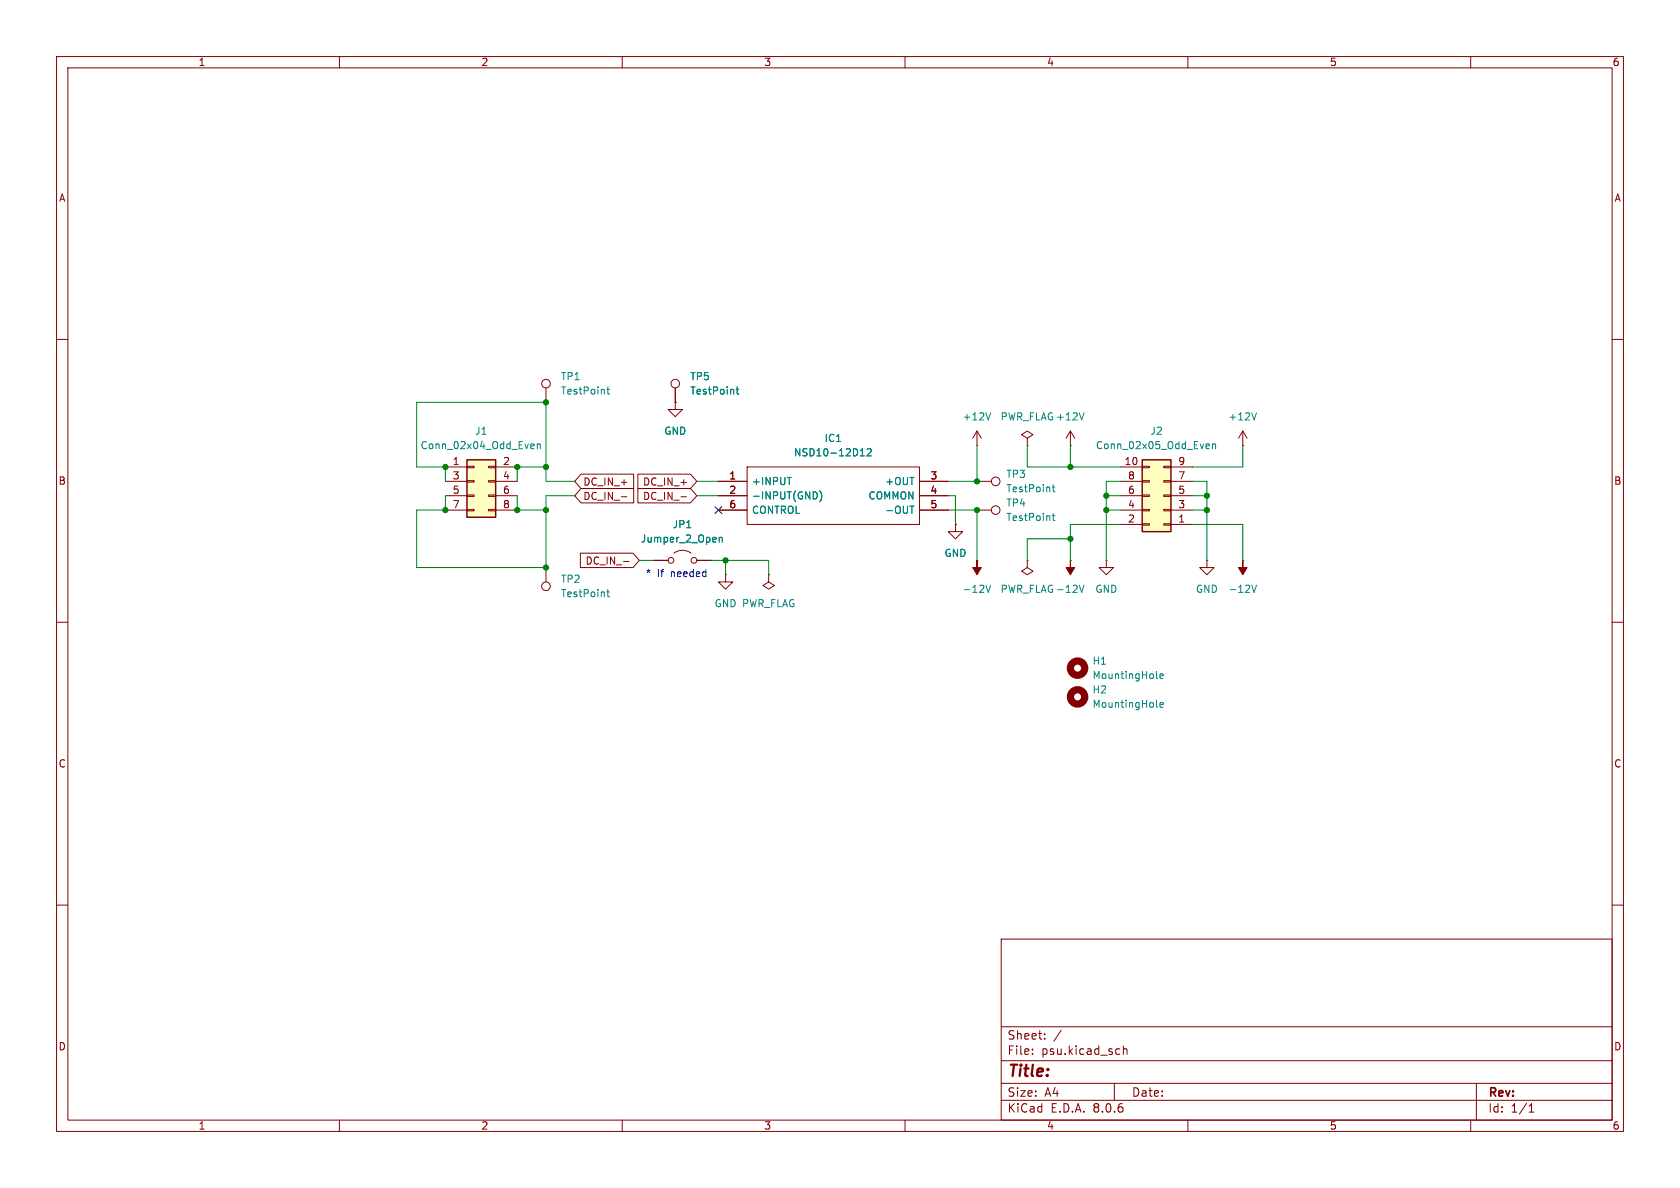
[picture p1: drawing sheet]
<svg xmlns="http://www.w3.org/2000/svg" width="297mm" height="210mm" viewBox="0 0 297 210" stroke-linecap="round" stroke-linejoin="round" font-family="sans-serif">
<g fill="none" stroke="#840000" stroke-width=".18">
<path d="M10 10h277v190h-277zM12 12h273v186h-273zM60 10v2M110 10v2M160 10v2M210 10v2M260 10v2M10 60h2M285 60h2M172.7 78.7h.1M172.7 76.2l-.7 1.3M172.7 76.2v2.5"/>
<path d="M172.7 76.2l.8 1.3M181.6 77.5l1-.7-1-.6-1 .6 1 .7v1.2M181.6 78.7h.1M189.2 78.7h.1M189.2 76.2l-.7 1.3M189.2 76.2v2.5M189.2 76.2l.8 1.3M127 85.1h5.1M127 87.6h5.1M127 90.2h5.1M132.1 82.6h30.5v10.1h-30.5zM162.6 85.1h5"/>
<path d="M162.6 87.6h5M162.6 90.2h5M172.7 85.1h2.6M172.7 90.2h2.6M10 110h2M128.3 101.6v1.3h1.2l-1.2 1.2-1.3-1.2h1.3M128.3 101.6h.1M135.9 101.6v1.3l1 .6-1 .6-1-.6 1-.6M135.9 101.6h.1M285 110h2M10 160h2M285 160h2"/>
<path d="M177 166h108v32h-108zM60 198v2M110 198v2M160 198v2M177 194.5h108M177 191.5h108M177 187.5h108M177 181.5h108M182.5 186.3v.1M182.5 185.5v.1M184.7 183.6v.1M184.7 182.8v.1"/>
<path d="M187.6 182.1l-1.3 2M197 191.5v3M197.8 185.4l.2 .1M198 186.3l-.2 .1M198.6 184.9v1.5M198.6 185.5l.2-.1 .4 .1v.9M210 198v2M260 198v2M261 191.5v6.5M270.3 196.6h.9M270.3 195.5l.4-.4v1.5"/>
<circle cx="176" cy="90.2" r=".76"/>
<circle cx="176" cy="85.1" r=".76"/>
</g>
<g fill="none" stroke="#008484" stroke-width=".18">
<path d="M152.2 79.6l.3-.3v1.3M153.3 79.4l.5-.1 .2 .4-.8 .9h.8M175.1 73l-.4 1.2M191.6 73l-.4 1.2M139.2 84.4h.7M144.3 87l.2 .5-.2 .6M144.9 86.8a1.46 1.46 0 0 1 0 1.9M152.1 80.6h.7M160.9 89.5h.7M186 86.1h.5M186 91.2h.5M186.2 85.7v1.1l.3 .1"/>
<path d="M186.2 90.7v1.1l.3 .2"/>
</g>
<path d="M82.5 81.3h5.1v10.1h-5.1z" fill="#ffffc2"/>
<g fill="none" stroke="#840000" stroke-width=".18">
<path d="M219.7 78.7h.1M219.7 76.2l-.8 1.3M219.7 76.2v2.5M219.7 76.2l.8 1.3M78.7 82.6h3.8M78.7 85.1h3.8M78.7 87.6h3.8M78.7 90.2h3.8M82.5 90h1.3v.3h-1.3zM82.5 87.5h1.3v.3h-1.3zM82.5 85h1.3v.2h-1.3zM82.5 82.4h1.3v.3h-1.3z"/>
<path d="M86.4 90h1.2v.3h-1.2zM86.4 87.5h1.2v.3h-1.2zM86.4 85h1.2v.2h-1.2zM86.4 82.4h1.2v.3h-1.2zM87.6 82.6h3.8M87.6 85.1h3.8M87.6 87.6h3.8M87.6 90.2h3.8M168.9 92.7v1.3h1.3l-1.3 1.3-1.3-1.3h1.3M168.9 92.7h.1M172.7 99.1h.1M181.6 99.1v1.2l1 .7-1 .6-1-.6 1-.7"/>
<path d="M181.6 99.1h.1M189.2 99.1h.1M195.6 99.1v1.2h1.2l-1.2 1.3-1.3-1.3h1.3M195.6 99.1h.1M213.4 99.1v1.2h1.2l-1.2 1.3-1.3-1.3h1.3M213.4 99.1h.1M219.7 99.1h.1"/>
</g>
<path d="M82.5 81.3h5.1v10.1h-5.1z" fill="none" stroke="#840000" stroke-width=".25"/>
<path d="M94 78.5h.4v.3l-.6 .1M94.4 79.3h-.4M95 78.6l.2-.1h.3v.8M95 78.5v.8M222.1 73l-.4 1.2M174.3 103.4l.4 1.3 .4-1.3M190.8 103.4l.4 1.3 .4-1.3M204.5 119.8l.1 .2M205.1 119.5l.6-.1-.1-.2-.4-.1-.1 .2v.6h.5M221.3 103.4l.4 1.3 .4-1.3M204.5 124.9l.1 .1M205.1 124.6l.6-.1-.1-.2-.4-.1-.1 .2v.6h.5" fill="none" stroke="#008484" stroke-width=".18"/>
<g fill="#840000" stroke="#840000" stroke-width=".18">
<path d="M172.7 99.1v1.2h.8l-.8 1.3-.7-1.3h.7z"/>
<path d="M189.2 99.1v1.2h.8l-.8 1.3-.7-1.3h.7z"/>
<path d="M219.7 99.1v1.2h.8l-.8 1.3-.8-1.3h.8z"/>
</g>
<g fill="none" stroke="#840000" stroke-width="1.3">
<circle cx="190.5" cy="118.1" r="1.27"/>
<circle cx="190.5" cy="123.2" r="1.27"/>
</g>
<path d="M201.9 81.3h5.1v12.7h-5.1z" fill="#ffffc2"/>
<g fill="none" stroke="#840000" stroke-width=".18">
<path d="M96.5 68.6v2.5M119.4 71.1v1.3h1.2l-1.2 1.3-1.3-1.3h1.3M119.4 71.1h.1M119.4 68.6v2.5M102.6 97.8h9.3l1.1 1.3-1.1 1.2h-9.3zM102.7 83.8h9.3v2.6h-9.3l-1.1-1.3zM102.7 86.4h9.3v2.5h-9.3l-1.1-1.3zM109.8 87.8h1M110.2 99.2h1M112.8 83.8h9.3l1.1 1.3-1.1 1.3h-9.3zM112.8 86.4h9.3l1.1 1.2-1.1 1.3h-9.3zM115.6 99.1h2.5"/>
<path d="M119.1 97.8a2.54 2.54 0 0 1 3.1 0M120.4 87.8h1M123.2 99.1h2.5M127 90.2h5.1M127 87.6h5.1M127 85.1h5.1M162.6 90.2h5M162.6 87.6h5M162.6 85.1h5M168.9 92.7h.1M198.1 92.7h3.8M198.1 82.6h3.8"/>
<path d="M198.1 90.2h3.8M198.1 87.6h3.8M198.1 85.1h3.8M201.9 82.4h1.3v.3h-1.3zM201.9 85h1.3v.2h-1.3zM201.9 87.5h1.3v.3h-1.3zM201.9 90h1.3v.3h-1.3zM201.9 92.6h1.3v.2h-1.3zM205.7 82.4h1.3v.3h-1.3zM205.7 85h1.3v.2h-1.3zM205.7 87.5h1.3v.3h-1.3zM205.7 90h1.3v.3h-1.3z"/>
<path d="M205.7 92.6h1.3v.2h-1.3zM207 92.7h3.8M207 82.6h3.8M207 90.2h3.8M207 87.6h3.8M207 85.1h3.8M96.5 100.3v2.6"/>
<circle cx="96.5" cy="67.8" r=".76"/>
<circle cx="119.4" cy="67.8" r=".76"/>
<circle cx="118.6" cy="99.1" r=".51"/>
<circle cx="122.7" cy="99.1" r=".51"/>
<circle cx="96.5" cy="103.6" r=".76"/>
</g>
<path d="M201.9 81.3h5.1v12.7h-5.1z" fill="none" stroke="#840000" stroke-width=".25"/>
<g fill="none" stroke="#008484" stroke-width=".18">
<path d="M107.3 68.8h.5M107.5 68.4v1.1l.3 .2M130.1 68.8h.5M130.3 68.4v1.1l.3 .2M152.2 79.6l.3-.3v1.3M153.3 79.4l.5-.1 .2 .4-.8 .9h.8M213.4 78.5h.4v.3l-.6 .1M213.8 79.3h-.4M214.4 78.6l.1-.1h.3l.1 .8M214.4 78.5v.8M127.2 95v.8M127.2 95.1l.1-.1h.3l.1 .8"/>
<path d="M139.2 84.4h.7M144.3 87l.2 .5-.2 .6M144.9 86.8a1.46 1.46 0 0 1 0 1.9M152.1 80.6h.7M160.9 89.5h.7M107.3 104.6h.5M107.5 104.2v1.1l.3 .2"/>
</g>
<g fill="none" stroke="#008400" stroke-width=".18">
<path d="M172.7 78.7v6.4h-5.1M181.6 78.7v3.9h16.5M189.2 78.7v3.9M219.7 78.7v3.9h-8.9M78.7 87.6v2.6h-5v10.1h22.8v-12.7h5.1M78.7 85.1v-2.5h-5v-11.5h22.8v14h5.1M91.4 87.6v2.6h5.1M96.5 82.6h-5.1v2.5M113 99.1h2.6M123.2 87.6h3.8M123.2 85.1h3.8M125.7 99.1h10.2v2.5"/>
<path d="M128.3 99.1v2.5M167.6 87.6h1.3v5.1M167.6 90.2h5.1v8.9M189.2 95.3h-7.6v3.8M195.6 87.6h2.5M195.6 90.2h2.5M198.1 85.1h-2.5v14M198.1 92.7h-8.9v6.4M210.8 87.6h2.6M210.8 85.1h2.6v14M210.8 90.2h2.6M210.8 92.7h8.9v6.4"/>
</g>
<path d="M126.4 89.6l1.2 1.2M127.6 89.6l-1.2 1.2" fill="none" stroke="#000084" stroke-width=".18"/>
<g fill="#008400" stroke="#008400" stroke-width=".18">
<circle cx="96.5" cy="90.2" r=".46"/>
<circle cx="96.5" cy="100.3" r=".46"/>
<circle cx="91.4" cy="90.2" r=".46"/>
<circle cx="96.5" cy="82.6" r=".46"/>
<circle cx="96.5" cy="71.1" r=".46"/>
<circle cx="128.3" cy="99.1" r=".46"/>
<circle cx="78.7" cy="82.6" r=".46"/>
<circle cx="78.7" cy="90.2" r=".46"/>
<circle cx="91.4" cy="82.6" r=".46"/>
<circle cx="213.4" cy="90.2" r=".46"/>
<circle cx="213.4" cy="87.6" r=".46"/>
<circle cx="195.6" cy="90.2" r=".46"/>
<circle cx="189.2" cy="95.3" r=".46"/>
<circle cx="189.2" cy="82.6" r=".46"/>
<circle cx="195.6" cy="87.6" r=".46"/>
<circle cx="172.7" cy="90.2" r=".46"/>
<circle cx="172.7" cy="85.1" r=".46"/>
</g>
<text font-size="2.8" fill="#840000" x="178" y="190.9">Title:</text>
<g font-size="2.1" fill="#840000">
<text x="178" y="184">Sheet:</text>
<text x="178" y="186.7">File:</text>
<text x="184.1" y="186.7">psu.kicad_sch</text>
<text x="178" y="196.9">KiCad</text>
<text x="178" y="194.1">Size:</text>
<text x="184.7" y="194.1">A4</text>
<text x="185.7" y="196.9">E.D.A.</text>
<text x="193.3" y="196.9">8.0.6</text>
<text x="200" y="194.1">Date:</text>
<text x="263" y="194.3">Rev:</text>
<text x="263" y="196.9">Id:</text>
<text x="267.1" y="196.9">1/1</text>
</g>
<g font-size="1.8" fill="#840000">
<text x="35" y="11.9">1</text>
<text x="85" y="11.9">2</text>
<text x="135" y="11.9">3</text>
<text x="185" y="11.9">4</text>
<text x="235" y="11.9">5</text>
<text x="285" y="11.9">6</text>
<text x="10.3" y="35.9">A</text>
<text x="285.3" y="35.9">A</text>
<text x="79.9" y="82.3">1</text>
<text x="88.8" y="82.3">2</text>
<text x="198.7" y="82.3">10</text>
<text x="208.2" y="82.3">9</text>
<text x="10.3" y="85.9">B</text>
<text x="79.9" y="84.8">3</text>
<text x="79.9" y="87.4">5</text>
<text x="79.9" y="89.9">7</text>
<text x="88.8" y="84.8">4</text>
<text x="88.8" y="87.4">6</text>
<text x="88.8" y="89.9">8</text>
<text x="103" y="86">DC_IN_+</text>
<text x="103" y="88.6">DC_IN_-</text>
<text x="113.6" y="86">DC_IN_+</text>
<text x="113.6" y="88.6">DC_IN_-</text>
<text x="128.8" y="84.8">1</text>
<text x="128.8" y="87.4">2</text>
<text x="128.8" y="89.9">6</text>
<text x="164.4" y="84.8">3</text>
<text x="164.4" y="87.4">4</text>
<text x="164.4" y="89.9">5</text>
<text x="199.3" y="89.9">4</text>
<text x="199.3" y="87.4">6</text>
<text x="199.3" y="84.8">8</text>
<text x="208.2" y="89.9">3</text>
<text x="208.2" y="87.4">5</text>
<text x="208.2" y="84.8">7</text>
<text x="285.3" y="85.9">B</text>
<text x="199.3" y="92.5">2</text>
<text x="208.2" y="92.5">1</text>
<text x="103.4" y="100">DC_IN_-</text>
<text x="10.3" y="135.9">C</text>
<text x="285.3" y="135.9">C</text>
<text x="10.3" y="185.9">D</text>
<text x="285.3" y="185.9">D</text>
<text x="35" y="199.9">1</text>
<text x="85" y="199.9">2</text>
<text x="135" y="199.9">3</text>
<text x="185" y="199.9">4</text>
<text x="235" y="199.9">5</text>
<text x="285" y="199.9">6</text>
</g>
<g font-size="1.8" fill="#008484">
<text x="99.1" y="67.4">TP1</text>
<text x="99.1" y="70">TestPoint</text>
<text x="121.9" y="67.4">TP5</text>
<text x="121.9" y="70">TestPoint</text>
<text x="83.9" y="77.1">J1</text>
<text x="117.3" y="77.1">GND</text>
<text x="170.1" y="74.5">+12V</text>
<text x="176.8" y="74.5">PWR_FLAG+12V</text>
<text x="203.3" y="77.1">J2</text>
<text x="217.1" y="74.5">+12V</text>
<text x="74.3" y="79.6">Conn_02x04_Odd_Even</text>
<text x="140.3" y="80.9">NSD10-12D12</text>
<text x="145.7" y="78.3">IC1</text>
<text x="193.6" y="79.6">Conn_02x05_Odd_Even</text>
<text x="132.8" y="86">+INPUT</text>
<text x="132.8" y="88.5">-INPUT(GND)</text>
<text x="153.4" y="88.5">COMMON</text>
<text x="156.4" y="86">+OUT</text>
<text x="177.8" y="84.7">TP3</text>
<text x="177.8" y="87.2">TestPoint</text>
<text x="177.8" y="89.8">TP4</text>
<text x="118.8" y="93.6">JP1</text>
<text x="132.8" y="91">CONTROL</text>
<text x="156.4" y="91">-OUT</text>
<text x="177.8" y="92.3">TestPoint</text>
<text x="113.2" y="96.1">Jumper_2_Open</text>
<text x="166.9" y="98.7">GND</text>
<text x="99.1" y="103.2">TP2</text>
<text x="99.1" y="105.8">TestPoint</text>
<text x="126.2" y="107.5">GND PWR_FLAG</text>
<text x="170.1" y="105">-12V</text>
<text x="176.8" y="105">PWR_FLAG-12V</text>
<text x="193.5" y="105">GND</text>
<text x="211.3" y="105">GND</text>
<text x="217.1" y="105">-12V</text>
<text x="193" y="117.7">H1</text>
<text x="193" y="122.8">H2</text>
<text x="193" y="125.3">MountingHole</text>
<text x="193" y="120.2">MountingHole</text>
</g>
<g font-size="1.8" fill="#0000c2">
<text x="114.1" y="102.2">*</text>
<text x="116.2" y="102.2">If</text>
<text x="118.7" y="102.2">needed</text>
</g>
</svg>
